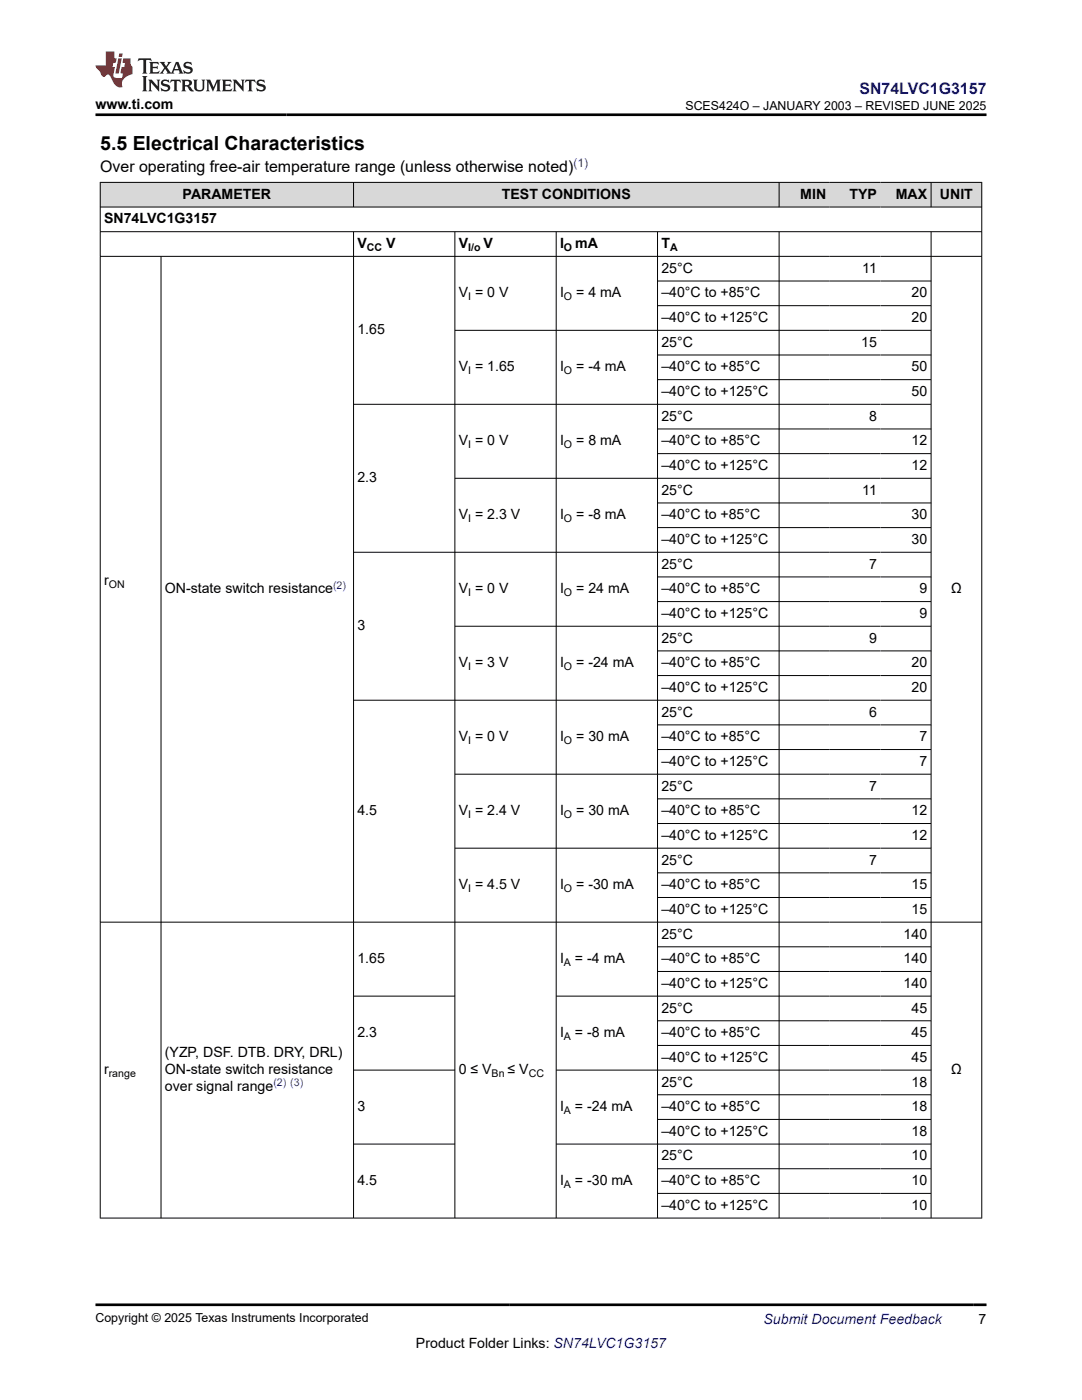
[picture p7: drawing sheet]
<svg xmlns="http://www.w3.org/2000/svg" width="216mm" height="279mm" viewBox="0 0 216 279" stroke-linecap="round" stroke-linejoin="round" font-family="sans-serif">
<g fill="#d8d8d8">
<path d="M20 36.4h175.9v4.9h-175.9z" fill-rule="evenodd"/>
<path d="M20.1 36.5h50.4v4.8h-50.4z" fill-rule="evenodd"/>
<path d="M70.6 36.5h84.8v4.8h-84.8z" fill-rule="evenodd"/>
<path d="M155.5 36.5h10.1v4.8h-10.1z" fill-rule="evenodd"/>
<path d="M165.6 36.5h10.1v4.8h-10.1z" fill-rule="evenodd"/>
<path d="M175.7 36.5h10v4.8h-10z" fill-rule="evenodd"/>
<path d="M185.9 36.5h9.9v4.8h-9.9z" fill-rule="evenodd"/>
</g>
<g fill="none" stroke="#000" stroke-width=".2">
<path d="M19.9 36.4h176.1M20 36.3v206.9M70.5 36.3v5.1M155.5 36.3v5.1M185.8 36.3v5.1M195.9 36.3v206.9M19.9 41.3h176.1M19.9 46.2h176.1M19.9 51.2h176.1M32.1 51.2v192M70.5 46.2v197M90.8 46.2v197"/>
<path d="M111 46.2v197M131.2 46.2v197M131.2 56.1h54.7M155.5 46.2v197M185.8 46.2v197M131.2 61h54.7M131.2 70.8h54.7M131.2 75.8h54.7M185.9 65.9h-95.1M70.5 80.7h115.4M131.2 85.6h54.7M131.2 90.5h54.7"/>
<path d="M185.9 95.5h-95.1M131.2 100.4h54.7M131.2 105.3h54.7M131.2 115.1h54.7M185.9 110.2h-115.4M70.5 139.7h115.4M131.2 120.1h54.7M131.2 129.9h54.7M131.2 134.8h54.7M185.9 125h-95.1M90.8 154.5h95.1M131.2 144.7h54.7"/>
<path d="M131.2 149.6h54.7M131.2 159.4h54.7M131.2 164.4h54.7M131.2 174.2h54.7M131.2 179.1h54.7M185.9 169.3h-95.1M19.9 184h176.1M70.5 198.8h20.3M131.2 189h54.7M131.2 193.9h54.7M185.9 198.8h-74.9M70.5 213.6h20.3"/>
<path d="M131.2 203.7h54.7M131.2 208.6h54.7M131.2 218.5h54.7M185.9 213.6h-74.9M70.5 228.3h20.3M111 228.3h74.9M131.2 223.4h54.7M131.2 233.2h54.7M131.2 238.2h54.7M19.9 243.1h176.1"/>
</g>
<path d="M27.7 11.6l-.2 .6 .5-.2h.6v.1v2.2l-.2 .4h1l-.2-.4v-2.2v-.1h.5l.5 .2-.1-.6zM29.8 12.4l.2 .3v1.6l-.2 .4h1.9l.1-.6a1.08 1.08 0 0 1-1.3 .2v-.7h.6l.4 .2v-.7l-.4 .2h-.6v-.5l.2-.2a1 1 0 0 1 1 .3l-.1-.5zM31.8 12.4l1 1.1-1 1.2h.9l-.2-.2 .4-.8 .5 .8-.2 .2h1.6l-.2-.2 .1-.5h1l.1 .5-.1 .2h.9l-.2-.4-.8-1.9h-.5l-1 2.1-.8-1.1 .9-1h-.8l.2 .2-.5 .6-.3-.6 .1-.2zM35.2 12.8l.4 1h-.8zM36.8 12.5a.65 .65 0 0 0-.2 .7 .65 .65 0 0 0 .6 .5l.7 .1 .1 .3a.79 .79 0 0 1-.7 .4 .79 .79 0 0 1-.7-.5l.1 .7 .2-.1a.93 .93 0 0 0 1.1 0 .93 .93 0 0 0 .4-.9 1.46 1.46 0 0 0-1.2-.6l-.1-.3a1.09 1.09 0 0 1 1.2 .2l-.2-.6-.1 .1-.6-.2zM28.4 15.2l.2 .4v2.2l-.2 .4h1l-.2-.4v-2.2l.2-.4zM29.6 15.9l.2 .4v1.5l-.2 .4h.8l-.3-.4v-1.3l1.7 1.8v-2l.2-.4h-.8l.2 .2 .1 1.1-1.2-1.3zM32.3 16a.65 .65 0 0 0-.2 .8 .65 .65 0 0 0 .7 .4l.6 .2 .1 .2a.79 .79 0 0 1-.7 .4 .79 .79 0 0 1-.7-.5l.1 .7 .2-.1a.93 .93 0 0 0 1.1 .1 .93 .93 0 0 0 .4-1 1.46 1.46 0 0 0-1.2-.5l-.1-.4a1.09 1.09 0 0 1 1.2 .2l-.2-.6-.1 .1-.6-.1zM34.1 15.9l-.1 .6a.63 .63 0 0 1 .7-.3l.1 1.6-.3 .4h1l-.2-.4v-1.6a.66 .66 0 0 1 .8 .3l-.1-.6zM36.2 15.9l.2 .4v1.5l-.2 .4h.9l-.2-.2v-.7h.5l.1 .2a.79 .79 0 0 0 1.2 .6l-1-.9a.61 .61 0 0 0 .6-.6 .61 .61 0 0 0-.5-.7zM36.9 16.2h.2a.47 .47 0 0 1 .5 .1 .47 .47 0 0 1 .1 .5l-.2 .1-.6 .1zM38.5 15.9l.2 .2a2.27 2.27 0 0 0 .4 2 1.04 1.04 0 0 0 1.7-.7v-1.3l.2-.2h-.8l.2 .4v1.1a.6 .6 0 0 1-.6 .6 .6 .6 0 0 1-.6-.6v-1.1l.3-.4zM41.1 15.9l.2 .4v1.5l-.2 .4h.7l-.2-.4v-1.4l.9 1.9 .8-1.9v1.4l-.2 .4h1l-.3-.4v-1.5l.3-.4h-.8l-.7 1.5-.7-1.5zM44.3 15.9l.2 .4v1.5l-.2 .4h1.9l.1-.6a1.09 1.09 0 0 1-1.3 .2v-.7h.6l.4 .2v-.6l-.4 .2h-.6v-.6l.2-.1a1.01 1.01 0 0 1 1 .3l-.1-.6zM46.4 15.9l.3 .4v1.5l-.3 .4h.8l-.2-.4v-1.3l1.6 1.8v-2l.2-.4h-.7l.2 .2v1.1l-1.2-1.3zM49 15.9l-.1 .6a.63 .63 0 0 1 .8-.3v1.6l-.3 .4h1l-.2-.4v-1.6a.66 .66 0 0 1 .8 .3l-.1-.6zM51.4 16a.65 .65 0 0 0-.2 .8 .65 .65 0 0 0 .6 .4l.6 .2 .2 .2a.79 .79 0 0 1-.8 .4 .79 .79 0 0 1-.6-.5l.1 .7 .2-.1a.93 .93 0 0 0 1 .1 .93 .93 0 0 0 .5-1 1.46 1.46 0 0 0-1.3-.5l-.1-.4a1.09 1.09 0 0 1 1.3 .2l-.2-.6-.2 .1-.5-.1z" fill="#231f20"/>
<path d="M21.1 10.3v2.7h-2v.4l.9 1a.95 .95 0 0 0 .9 .9 .59 .59 0 0 1 .6-.4 .59 .59 0 0 1 .5 .3l.4 .8a1.59 1.59 0 0 0 2.1 1.4 1.61 1.61 0 0 1 1-2.3l1-.3-.1-1.5a1.59 1.59 0 0 1-.4-1.7h-1.4l-.2 .9h.5l-.1 .9h-.5l-.2 .9v.3l.4 .1-.2 .9h-.6a.73 .73 0 0 1-1.1-.7l.3-1.5h-.5l.2-.9h.5l.2-.9h-.5v-1.3zM23.6 11.6l-.6 3.1h.7l.6-3.1zM23.8 10.7l-.1 .6h.7l.1-.6z" fill="#ed1c24"/>
<path d="M19.1 22.9h177.8M19.1 260.4h177.8" fill="none" stroke="#000" stroke-width=".53"/>
<text font-size="3.9" x="20" y="29.9">5.5 Electrical Characteristics</text>
<text font-size="3.2" fill="#00f" x="171.5" y="18.7">SN74LVC1G3157</text>
<text font-size="3.2" x="20" y="34.3">Over operating free-air temperature range (unless otherwise noted)</text>
<g font-size="2.8">
<text x="19.1" y="21.8">www.ti.com</text>
<text x="36.4" y="39.7">PARAMETER</text>
<text x="100.1" y="39.7">TEST CONDITIONS</text>
<text x="159.7" y="39.7">MIN</text>
<text x="169.5" y="39.7">TYP</text>
<text x="178.8" y="39.7">MAX</text>
<text x="187.6" y="39.7">UNIT</text>
<text x="20.8" y="44.6">SN74LVC1G3157</text>
<text x="71.3" y="49.5">V</text>
<text x="77" y="49.5">V</text>
<text x="91.5" y="49.5">V</text>
<text x="96.5" y="49.5">V</text>
<text x="111.8" y="49.5">I</text>
<text x="114.8" y="49.5">mA</text>
<text x="132" y="49.5">T</text>
<text x="91.5" y="59.4">V = 0 V</text>
<text x="111.8" y="59.4">I</text>
<text x="115" y="59.4">= 4 mA</text>
<text x="132" y="54.4">25°C</text>
<text x="132" y="59.4">–40°C to +85°C</text>
<text x="172" y="54.4">11</text>
<text x="181.9" y="59.4">20</text>
<text x="132" y="64.3">–40°C to +125°C</text>
<text x="181.9" y="64.3">20</text>
<text x="71.3" y="66.7">1.65</text>
<text x="132" y="69.2">25°C</text>
<text x="171.8" y="69.2">15</text>
<text x="91.5" y="74.1">V = 1.65</text>
<text x="111.8" y="74.1">I</text>
<text x="115" y="74.1">= -4 mA</text>
<text x="132" y="74.1">–40°C to +85°C</text>
<text x="181.9" y="74.1">50</text>
<text x="132" y="79">–40°C to +125°C</text>
<text x="132" y="84">25°C</text>
<text x="173.4" y="84">8</text>
<text x="181.9" y="79">50</text>
<text x="91.5" y="88.9">V = 0 V</text>
<text x="111.8" y="88.9">I</text>
<text x="115" y="88.9">= 8 mA</text>
<text x="132" y="88.9">–40°C to +85°C</text>
<text x="181.9" y="88.9">12</text>
<text x="132" y="93.8">–40°C to +125°C</text>
<text x="181.9" y="93.8">12</text>
<text x="71.3" y="96.3">2.3</text>
<text x="132" y="98.7">25°C</text>
<text x="172" y="98.7">11</text>
<text x="91.5" y="103.6">V = 2.3 V</text>
<text x="111.8" y="103.6">I</text>
<text x="115" y="103.6">= -8 mA</text>
<text x="132" y="103.6">–40°C to +85°C</text>
<text x="181.9" y="103.6">30</text>
<text x="132" y="108.6">–40°C to +125°C</text>
<text x="132" y="113.5">25°C</text>
<text x="173.4" y="113.5">7</text>
<text x="181.9" y="108.6">30</text>
<text x="20.8" y="116.7">r</text>
<text x="32.9" y="118.4">ON-state switch resistance</text>
<text x="91.5" y="118.4">V = 0 V</text>
<text x="111.8" y="118.4">I</text>
<text x="115" y="118.4">= 24 mA</text>
<text x="132" y="118.4">–40°C to +85°C</text>
<text x="183.5" y="118.4">9</text>
<text x="189.8" y="118.4">Ω</text>
<text x="71.3" y="125.8">3</text>
<text x="132" y="123.3">–40°C to +125°C</text>
<text x="183.5" y="123.3">9</text>
<text x="132" y="128.3">25°C</text>
<text x="173.4" y="128.3">9</text>
<text x="91.5" y="133.2">V = 3 V</text>
<text x="111.8" y="133.2">I</text>
<text x="115" y="133.2">= -24 mA</text>
<text x="132" y="133.2">–40°C to +85°C</text>
<text x="181.9" y="133.2">20</text>
<text x="132" y="138.1">–40°C to +125°C</text>
<text x="132" y="143">25°C</text>
<text x="173.4" y="143">6</text>
<text x="181.9" y="138.1">20</text>
<text x="91.5" y="147.9">V = 0 V</text>
<text x="111.8" y="147.9">I</text>
<text x="115" y="147.9">= 30 mA</text>
<text x="132" y="147.9">–40°C to +85°C</text>
<text x="183.5" y="147.9">7</text>
<text x="132" y="152.9">–40°C to +125°C</text>
<text x="183.5" y="152.9">7</text>
<text x="132" y="157.8">25°C</text>
<text x="173.4" y="157.8">7</text>
<text x="71.3" y="162.7">4.5</text>
<text x="91.5" y="162.7">V = 2.4 V</text>
<text x="111.8" y="162.7">I</text>
<text x="115" y="162.7">= 30 mA</text>
<text x="132" y="162.7">–40°C to +85°C</text>
<text x="132" y="167.6">–40°C to +125°C</text>
<text x="181.9" y="162.7">12</text>
<text x="181.9" y="167.6">12</text>
<text x="132" y="172.5">25°C</text>
<text x="173.4" y="172.5">7</text>
<text x="91.5" y="177.5">V = 4.5 V</text>
<text x="111.8" y="177.5">I</text>
<text x="115" y="177.5">= -30 mA</text>
<text x="132" y="177.5">–40°C to +85°C</text>
<text x="181.9" y="177.5">15</text>
<text x="132" y="182.4">–40°C to +125°C</text>
<text x="181.9" y="182.4">15</text>
<text x="132" y="187.3">25°C</text>
<text x="180.3" y="187.3">140</text>
<text x="71.3" y="192.2">1.65</text>
<text x="111.8" y="192.2">I</text>
<text x="114.7" y="192.2">= -4 mA</text>
<text x="132" y="192.2">–40°C to +85°C</text>
<text x="132" y="197.2">–40°C to +125°C</text>
<text x="180.3" y="192.2">140</text>
<text x="180.3" y="197.2">140</text>
<text x="132" y="202.1">25°C</text>
<text x="181.9" y="202.1">45</text>
<text x="71.3" y="207">2.3</text>
<text x="111.8" y="207">I</text>
<text x="114.7" y="207">= -8 mA</text>
<text x="132" y="207">–40°C to +85°C</text>
<text x="181.9" y="207">45</text>
<text x="20.8" y="214.4">r</text>
<text x="32.9" y="211">(YZP, DSF. DTB. DRY, DRL)</text>
<text x="32.9" y="214.4">ON-state switch resistance</text>
<text x="91.5" y="214.4">0 ≤ V</text>
<text x="101.3" y="214.4">≤ V</text>
<text x="132" y="211.9">–40°C to +125°C</text>
<text x="181.9" y="211.9">45</text>
<text x="189.8" y="214.4">Ω</text>
<text x="32.9" y="217.8">over signal range</text>
<text x="71.3" y="221.8">3</text>
<text x="111.8" y="221.8">I</text>
<text x="114.7" y="221.8">= -24 mA</text>
<text x="132" y="216.8">25°C</text>
<text x="132" y="221.8">–40°C to +85°C</text>
<text x="181.9" y="216.8">18</text>
<text x="181.9" y="221.8">18</text>
<text x="132" y="226.7">–40°C to +125°C</text>
<text x="181.9" y="226.7">18</text>
<text x="132" y="231.6">25°C</text>
<text x="181.9" y="231.6">10</text>
<text x="71.3" y="236.5">4.5</text>
<text x="111.8" y="236.5">I</text>
<text x="114.7" y="236.5">= -30 mA</text>
<text x="132" y="236.5">–40°C to +85°C</text>
<text x="181.9" y="236.5">10</text>
<text x="132" y="241.4">–40°C to +125°C</text>
<text x="181.9" y="241.4">10</text>
<text x="83" y="269">Product Folder Links: SN74LVC1G3157</text>
<text x="195.3" y="264.2">7</text>
</g>
<text font-size="2.8" fill="#00f" x="152.4" y="264.2">Submit Document Feedback</text>
<g font-size="2.5">
<text x="136.8" y="21.9">SCES424O – JANUARY 2003 – REVISED JUNE 2025</text>
<text x="19.1" y="263.9">Copyright © 2025 Texas Instruments Incorporated</text>
</g>
<text font-size="2.4" fill="#00f" x="114.4" y="33.2">(1)</text>
<g font-size="2.1">
<text x="73.2" y="50.1">CC</text>
<text x="93.4" y="50.1">I/o</text>
<text x="112.5" y="50.1">O</text>
<text x="133.7" y="50.1">A</text>
<text x="93.4" y="59.9">I</text>
<text x="112.5" y="59.9">O</text>
<text x="93.4" y="74.7">I</text>
<text x="112.5" y="74.7">O</text>
<text x="93.4" y="89.4">I</text>
<text x="112.5" y="89.4">O</text>
<text x="93.4" y="104.2">I</text>
<text x="112.5" y="104.2">O</text>
<text x="21.7" y="117.3">ON</text>
<text x="93.4" y="119">I</text>
<text x="112.5" y="119">O</text>
<text x="93.4" y="133.7">I</text>
<text x="112.5" y="133.7">O</text>
<text x="93.4" y="148.5">I</text>
<text x="112.5" y="148.5">O</text>
<text x="93.4" y="163.3">I</text>
<text x="112.5" y="163.3">O</text>
<text x="93.4" y="178">I</text>
<text x="112.5" y="178">O</text>
<text x="112.5" y="192.8">A</text>
<text x="112.5" y="207.6">A</text>
<text x="21.7" y="214.9">range</text>
<text x="98.1" y="214.9">Bn</text>
<text x="105.5" y="214.9">CC</text>
<text x="112.5" y="222.3">A</text>
<text x="112.5" y="237.1">A</text>
</g>
<g font-size="2.1" fill="#00f">
<text x="66.5" y="117.5">(2)</text>
<text x="54.5" y="216.8">(2) (3)</text>
</g>
</svg>
